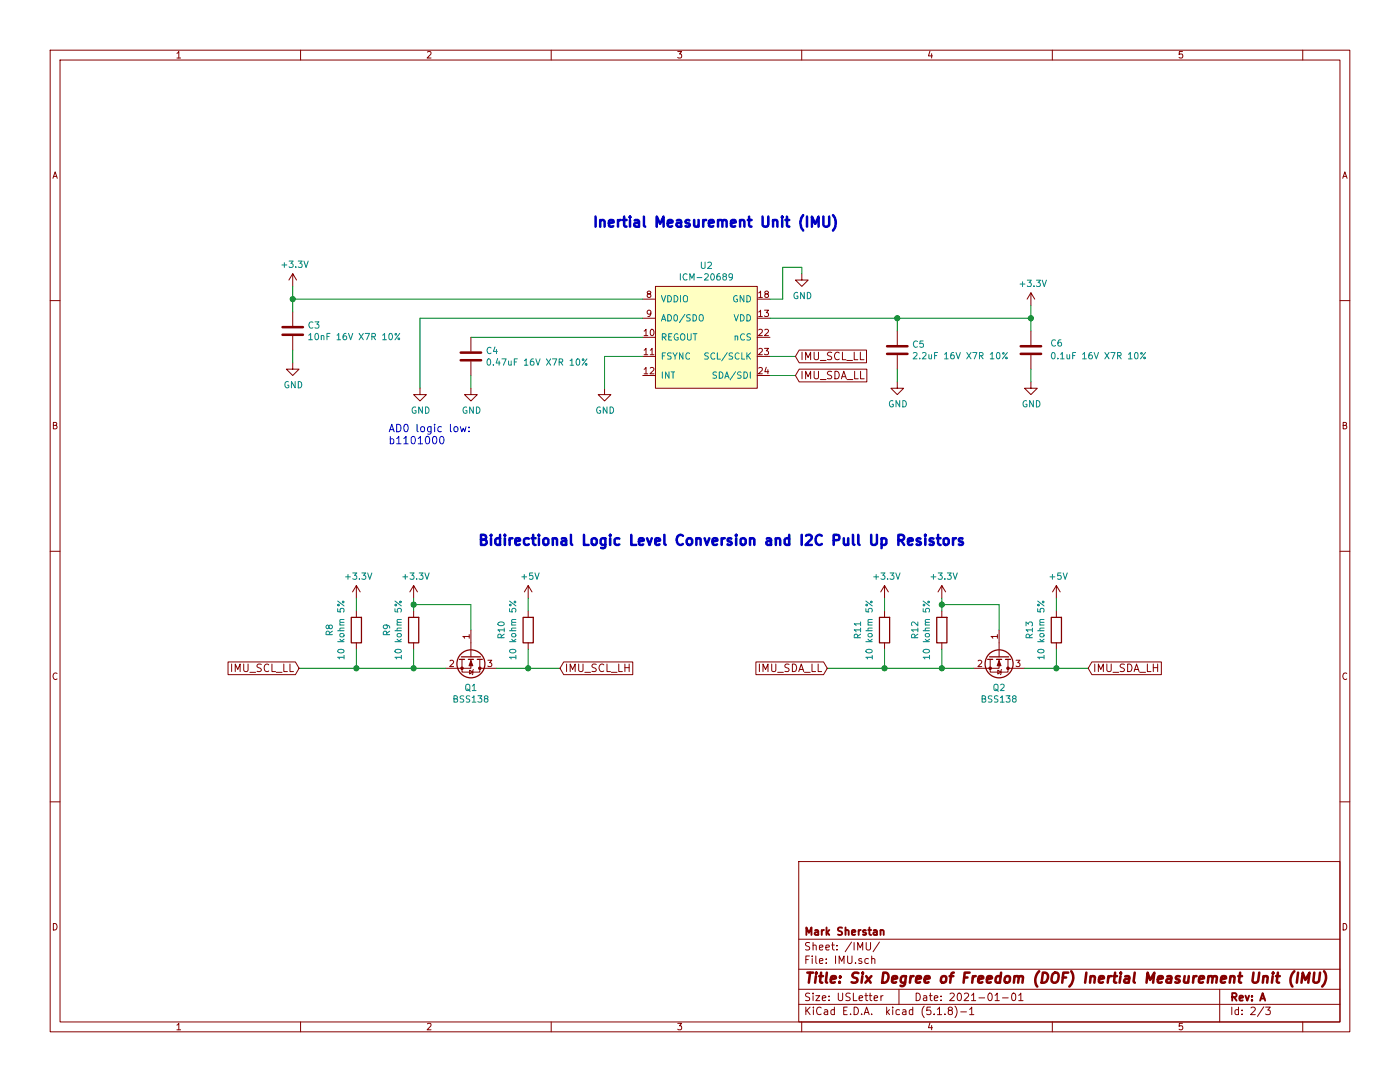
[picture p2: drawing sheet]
EESchema Schematic File Version 4
LIBS:Flight-Controller-PCB-cache
EELAYER 30 0
EELAYER END
$Descr USLetter 11000 8500
encoding utf-8
Sheet 2 3
Title "Six Degree of Freedom (DOF) Inertial Measurement Unit (IMU)"
Date "2021-01-01"
Rev "A"
Comp "Mark Sherstan"
Comment1 ""
Comment2 ""
Comment3 ""
Comment4 ""
$EndDescr
Text GLabel 2350 5250 0    59   Input ~ 0
IMU_SCL_LL
$Comp
L power:+3.3V #PWR034
U 1 1
P 2800 4700
AR Path="/5FD99B6C/5FD9D00C" Ref="#PWR034"  Part="1" 
AR Path="/5FD9E07D/5FD9D00C" Ref="#PWR?"  Part="1" 
F 0 "#PWR034" H 2800 4550 50  0001 C CNN
F 1 "+3.3V" H 2815 4873 50  0000 C CNN
F 2 "" H 2800 4700 50  0001 C CNN
F 3 "" H 2800 4700 50  0001 C CNN
	1    2800 4700
	1    0    0    -1  
$EndComp
$Comp
L Transistor_FET:BSS138 Q1
U 1 1
P 3700 5150
AR Path="/5FD99B6C/5FD9D006" Ref="Q1"  Part="1" 
AR Path="/5FD9E07D/5FD9D006" Ref="Q?"  Part="1" 
F 0 "Q1" V 3951 5150 50  0000 C CNN
F 1 "BSS138" V 4042 5150 50  0000 C CNN
F 2 "Package_TO_SOT_SMD:SOT-23" H 3900 5075 50  0001 L CIN
F 3 "" H 3700 5150 50  0001 L CNN
F 4 "ON Semiconductor" H 3700 5150 50  0001 C CNN "Manufacturer"
F 5 "BSS138" H 3700 5150 50  0001 C CNN "Manufacturer #"
F 6 "BSS138CT-ND" H 3700 5150 50  0001 C CNN "Digi-Key #"
F 7 "https://www.digikey.ca/en/products/detail/on-semiconductor/BSS138/244210" H 3700 5150 50  0001 C CNN "Digi-Key LinkDigi LinkDigi-Key Link"
	1    3700 5150
	0    1    1    0   
$EndComp
Wire Wire Line
	6050 2950 6250 2950
Wire Wire Line
	6050 2800 6250 2800
Text GLabel 6250 2950 2    59   Input ~ 0
IMU_SDA_LL
Text GLabel 6250 2800 2    59   Input ~ 0
IMU_SCL_LL
Wire Wire Line
	4750 2800 4750 3050
Wire Wire Line
	5050 2800 4750 2800
$Comp
L power:GND #PWR039
U 1 1
P 4750 3050
AR Path="/5FD99B6C/5FD9CFF8" Ref="#PWR039"  Part="1" 
AR Path="/5FD9E07D/5FD9CFF8" Ref="#PWR?"  Part="1" 
F 0 "#PWR039" H 4750 2800 50  0001 C CNN
F 1 "GND" H 4755 2877 50  0000 C CNN
F 2 "" H 4750 3050 50  0001 C CNN
F 3 "" H 4750 3050 50  0001 C CNN
	1    4750 3050
	1    0    0    -1  
$EndComp
Text Notes 3050 3500 0    59   ~ 0
AD0 logic low: \nb1101000
Wire Wire Line
	3300 2500 3300 3050
$Comp
L power:GND #PWR036
U 1 1
P 3300 3050
AR Path="/5FD99B6C/5FD9CFEF" Ref="#PWR036"  Part="1" 
AR Path="/5FD9E07D/5FD9CFEF" Ref="#PWR?"  Part="1" 
F 0 "#PWR036" H 3300 2800 50  0001 C CNN
F 1 "GND" H 3305 2877 50  0000 C CNN
F 2 "" H 3300 3050 50  0001 C CNN
F 3 "" H 3300 3050 50  0001 C CNN
	1    3300 3050
	1    0    0    -1  
$EndComp
Wire Wire Line
	3700 3050 3700 2950
$Comp
L power:GND #PWR037
U 1 1
P 3700 3050
AR Path="/5FD99B6C/5FD9CFE8" Ref="#PWR037"  Part="1" 
AR Path="/5FD9E07D/5FD9CFE8" Ref="#PWR?"  Part="1" 
F 0 "#PWR037" H 3700 2800 50  0001 C CNN
F 1 "GND" H 3705 2877 50  0000 C CNN
F 2 "" H 3700 3050 50  0001 C CNN
F 3 "" H 3700 3050 50  0001 C CNN
	1    3700 3050
	1    0    0    -1  
$EndComp
Wire Wire Line
	7050 2500 8100 2500
Wire Wire Line
	7050 2600 7050 2500
Wire Wire Line
	8100 2500 8100 2600
Connection ~ 8100 2500
Wire Wire Line
	8100 2500 8100 2400
Wire Wire Line
	7050 3000 7050 2900
Wire Wire Line
	8100 3000 8100 2900
Connection ~ 7050 2500
Wire Wire Line
	6050 2500 7050 2500
$Comp
L power:GND #PWR045
U 1 1
P 8100 3000
AR Path="/5FD99B6C/5FD9CFD9" Ref="#PWR045"  Part="1" 
AR Path="/5FD9E07D/5FD9CFD9" Ref="#PWR?"  Part="1" 
F 0 "#PWR045" H 8100 2750 50  0001 C CNN
F 1 "GND" H 8105 2827 50  0000 C CNN
F 2 "" H 8100 3000 50  0001 C CNN
F 3 "" H 8100 3000 50  0001 C CNN
	1    8100 3000
	1    0    0    -1  
$EndComp
$Comp
L power:GND #PWR042
U 1 1
P 7050 3000
AR Path="/5FD99B6C/5FD9CFD3" Ref="#PWR042"  Part="1" 
AR Path="/5FD9E07D/5FD9CFD3" Ref="#PWR?"  Part="1" 
F 0 "#PWR042" H 7050 2750 50  0001 C CNN
F 1 "GND" H 7055 2827 50  0000 C CNN
F 2 "" H 7050 3000 50  0001 C CNN
F 3 "" H 7050 3000 50  0001 C CNN
	1    7050 3000
	1    0    0    -1  
$EndComp
Wire Wire Line
	6300 2100 6300 2150
Wire Wire Line
	6150 2100 6300 2100
Wire Wire Line
	6150 2350 6150 2100
Wire Wire Line
	6050 2350 6150 2350
$Comp
L power:+3.3V #PWR044
U 1 1
P 8100 2400
AR Path="/5FD99B6C/5FD9CFC9" Ref="#PWR044"  Part="1" 
AR Path="/5FD9E07D/5FD9CFC9" Ref="#PWR?"  Part="1" 
F 0 "#PWR044" H 8100 2250 50  0001 C CNN
F 1 "+3.3V" H 8115 2573 50  0000 C CNN
F 2 "" H 8100 2400 50  0001 C CNN
F 3 "" H 8100 2400 50  0001 C CNN
	1    8100 2400
	1    0    0    -1  
$EndComp
Wire Wire Line
	2300 2850 2300 2750
Wire Wire Line
	2300 2450 2300 2350
Connection ~ 2300 2350
Wire Wire Line
	2300 2250 2300 2350
$Comp
L power:GND #PWR033
U 1 1
P 2300 2850
AR Path="/5FD99B6C/5FD9CFBF" Ref="#PWR033"  Part="1" 
AR Path="/5FD9E07D/5FD9CFBF" Ref="#PWR?"  Part="1" 
F 0 "#PWR033" H 2300 2600 50  0001 C CNN
F 1 "GND" H 2305 2677 50  0000 C CNN
F 2 "" H 2300 2850 50  0001 C CNN
F 3 "" H 2300 2850 50  0001 C CNN
	1    2300 2850
	1    0    0    -1  
$EndComp
$Comp
L power:+3.3V #PWR032
U 1 1
P 2300 2250
AR Path="/5FD99B6C/5FD9CFB9" Ref="#PWR032"  Part="1" 
AR Path="/5FD9E07D/5FD9CFB9" Ref="#PWR?"  Part="1" 
F 0 "#PWR032" H 2300 2100 50  0001 C CNN
F 1 "+3.3V" H 2315 2423 50  0000 C CNN
F 2 "" H 2300 2250 50  0001 C CNN
F 3 "" H 2300 2250 50  0001 C CNN
	1    2300 2250
	1    0    0    -1  
$EndComp
$Comp
L Device:R R8
U 1 1
P 2800 4950
AR Path="/5FD99B6C/5FD9CFB3" Ref="R8"  Part="1" 
AR Path="/5FD9E07D/5FD9CFB3" Ref="R?"  Part="1" 
F 0 "R8" V 3007 4950 50  0000 C CNN
F 1 "10 kohm 5%" V 2916 4950 50  0000 C CNN
F 2 "Resistor_SMD:R_0603_1608Metric_Pad1.05x0.95mm_HandSolder" V 2730 4950 50  0001 C CNN
F 3 "~" H 2800 4950 50  0001 C CNN
	1    2800 4950
	-1   0    0    1   
$EndComp
$Comp
L power:GND #PWR040
U 1 1
P 6300 2150
AR Path="/5FD99B6C/5FD9CFAD" Ref="#PWR040"  Part="1" 
AR Path="/5FD9E07D/5FD9CFAD" Ref="#PWR?"  Part="1" 
F 0 "#PWR040" H 6300 1900 50  0001 C CNN
F 1 "GND" H 6305 1977 50  0000 C CNN
F 2 "" H 6300 2150 50  0001 C CNN
F 3 "" H 6300 2150 50  0001 C CNN
	1    6300 2150
	1    0    0    -1  
$EndComp
$Comp
L Device:C C3
U 1 1
P 2300 2600
AR Path="/5FD99B6C/5FD9CFA7" Ref="C3"  Part="1" 
AR Path="/5FD9E07D/5FD9CFA7" Ref="C?"  Part="1" 
F 0 "C3" H 2415 2646 50  0000 L CNN
F 1 "10nF 16V X7R 10%" H 2415 2555 50  0000 L CNN
F 2 "Capacitor_SMD:C_0603_1608Metric_Pad1.05x0.95mm_HandSolder" H 2338 2450 50  0001 C CNN
F 3 "~" H 2300 2600 50  0001 C CNN
	1    2300 2600
	1    0    0    -1  
$EndComp
$Comp
L Device:C C5
U 1 1
P 7050 2750
AR Path="/5FD99B6C/5FD9CFA1" Ref="C5"  Part="1" 
AR Path="/5FD9E07D/5FD9CFA1" Ref="C?"  Part="1" 
F 0 "C5" H 7165 2796 50  0000 L CNN
F 1 "2.2uF 16V X7R 10%" H 7165 2705 50  0000 L CNN
F 2 "Capacitor_SMD:C_0603_1608Metric_Pad1.05x0.95mm_HandSolder" H 7088 2600 50  0001 C CNN
F 3 "~" H 7050 2750 50  0001 C CNN
	1    7050 2750
	1    0    0    -1  
$EndComp
$Comp
L Device:C C4
U 1 1
P 3700 2800
AR Path="/5FD99B6C/5FD9CF95" Ref="C4"  Part="1" 
AR Path="/5FD9E07D/5FD9CF95" Ref="C?"  Part="1" 
F 0 "C4" H 3815 2846 50  0000 L CNN
F 1 "0.47uF 16V X7R 10%" H 3815 2755 50  0000 L CNN
F 2 "Capacitor_SMD:C_0603_1608Metric_Pad1.05x0.95mm_HandSolder" H 3738 2650 50  0001 C CNN
F 3 "~" H 3700 2800 50  0001 C CNN
	1    3700 2800
	1    0    0    -1  
$EndComp
$Comp
L Custom:ICM-20689 U2
U 1 1
P 5550 2650
AR Path="/5FD99B6C/5FD9CF8F" Ref="U2"  Part="1" 
AR Path="/5FD9E07D/5FD9CF8F" Ref="U?"  Part="1" 
F 0 "U2" H 5550 3215 50  0000 C CNN
F 1 "ICM-20689" H 5550 3124 50  0000 C CNN
F 2 "Package_DFN_QFN:QFN-24-1EP_4x4mm_P0.5mm_EP2.8x2.8mm" H 5550 2200 50  0001 C CNN
F 3 "" H 5550 2200 50  0001 C CNN
F 4 "TDK InvenSense" H 5550 2650 50  0001 C CNN "Manufacturer"
F 5 "ICM-20689" H 5550 2650 50  0001 C CNN "Manufacturer #"
F 6 "1428-1059-1-ND" H 5550 2650 50  0001 C CNN "Digi-Key #"
F 7 "https://www.digikey.ca/en/products/detail/tdk-invensense/ICM-20689/5872869" H 5550 2650 50  0001 C CNN "Digi-Key LinkDigi LinkDigi-Key Link"
	1    5550 2650
	1    0    0    -1  
$EndComp
$Comp
L Device:R R9
U 1 1
P 3250 4950
AR Path="/5FD99B6C/5FDA5523" Ref="R9"  Part="1" 
AR Path="/5FD9E07D/5FDA5523" Ref="R?"  Part="1" 
F 0 "R9" V 3457 4950 50  0000 C CNN
F 1 "10 kohm 5%" V 3366 4950 50  0000 C CNN
F 2 "Resistor_SMD:R_0603_1608Metric_Pad1.05x0.95mm_HandSolder" V 3180 4950 50  0001 C CNN
F 3 "~" H 3250 4950 50  0001 C CNN
	1    3250 4950
	-1   0    0    1   
$EndComp
$Comp
L power:+3.3V #PWR035
U 1 1
P 3250 4700
AR Path="/5FD99B6C/5FDA626A" Ref="#PWR035"  Part="1" 
AR Path="/5FD9E07D/5FDA626A" Ref="#PWR?"  Part="1" 
F 0 "#PWR035" H 3250 4550 50  0001 C CNN
F 1 "+3.3V" H 3265 4873 50  0000 C CNN
F 2 "" H 3250 4700 50  0001 C CNN
F 3 "" H 3250 4700 50  0001 C CNN
	1    3250 4700
	1    0    0    -1  
$EndComp
$Comp
L Device:R R10
U 1 1
P 4150 4950
AR Path="/5FD99B6C/5FDA6839" Ref="R10"  Part="1" 
AR Path="/5FD9E07D/5FDA6839" Ref="R?"  Part="1" 
F 0 "R10" V 4357 4950 50  0000 C CNN
F 1 "10 kohm 5%" V 4266 4950 50  0000 C CNN
F 2 "Resistor_SMD:R_0603_1608Metric_Pad1.05x0.95mm_HandSolder" V 4080 4950 50  0001 C CNN
F 3 "~" H 4150 4950 50  0001 C CNN
	1    4150 4950
	-1   0    0    1   
$EndComp
$Comp
L power:+5V #PWR038
U 1 1
P 4150 4700
F 0 "#PWR038" H 4150 4550 50  0001 C CNN
F 1 "+5V" H 4165 4873 50  0000 C CNN
F 2 "" H 4150 4700 50  0001 C CNN
F 3 "" H 4150 4700 50  0001 C CNN
	1    4150 4700
	1    0    0    -1  
$EndComp
Wire Wire Line
	3500 5250 3250 5250
Wire Wire Line
	3250 5250 3250 5100
Wire Wire Line
	4150 5250 3900 5250
Wire Wire Line
	4150 5250 4150 5100
Wire Wire Line
	3250 4800 3250 4750
Wire Wire Line
	3250 4750 3700 4750
Wire Wire Line
	3700 4750 3700 4950
Connection ~ 3250 4750
Wire Wire Line
	3250 4750 3250 4700
Wire Wire Line
	4150 4800 4150 4700
Wire Wire Line
	4150 5250 4400 5250
Connection ~ 4150 5250
Wire Wire Line
	2800 5250 2800 5100
Wire Wire Line
	2800 5250 3250 5250
Connection ~ 3250 5250
Wire Wire Line
	2350 5250 2800 5250
Connection ~ 2800 5250
Wire Wire Line
	2800 4800 2800 4700
$Comp
L power:+3.3V #PWR041
U 1 1
P 6950 4700
AR Path="/5FD99B6C/5FDB9369" Ref="#PWR041"  Part="1" 
AR Path="/5FD9E07D/5FDB9369" Ref="#PWR?"  Part="1" 
F 0 "#PWR041" H 6950 4550 50  0001 C CNN
F 1 "+3.3V" H 6965 4873 50  0000 C CNN
F 2 "" H 6950 4700 50  0001 C CNN
F 3 "" H 6950 4700 50  0001 C CNN
	1    6950 4700
	1    0    0    -1  
$EndComp
$Comp
L Device:R R11
U 1 1
P 6950 4950
AR Path="/5FD99B6C/5FDB9375" Ref="R11"  Part="1" 
AR Path="/5FD9E07D/5FDB9375" Ref="R?"  Part="1" 
F 0 "R11" V 7157 4950 50  0000 C CNN
F 1 "10 kohm 5%" V 7066 4950 50  0000 C CNN
F 2 "Resistor_SMD:R_0603_1608Metric_Pad1.05x0.95mm_HandSolder" V 6880 4950 50  0001 C CNN
F 3 "~" H 6950 4950 50  0001 C CNN
	1    6950 4950
	-1   0    0    1   
$EndComp
$Comp
L Device:R R12
U 1 1
P 7400 4950
AR Path="/5FD99B6C/5FDB937B" Ref="R12"  Part="1" 
AR Path="/5FD9E07D/5FDB937B" Ref="R?"  Part="1" 
F 0 "R12" V 7607 4950 50  0000 C CNN
F 1 "10 kohm 5%" V 7516 4950 50  0000 C CNN
F 2 "Resistor_SMD:R_0603_1608Metric_Pad1.05x0.95mm_HandSolder" V 7330 4950 50  0001 C CNN
F 3 "~" H 7400 4950 50  0001 C CNN
	1    7400 4950
	-1   0    0    1   
$EndComp
$Comp
L power:+3.3V #PWR043
U 1 1
P 7400 4700
AR Path="/5FD99B6C/5FDB9381" Ref="#PWR043"  Part="1" 
AR Path="/5FD9E07D/5FDB9381" Ref="#PWR?"  Part="1" 
F 0 "#PWR043" H 7400 4550 50  0001 C CNN
F 1 "+3.3V" H 7415 4873 50  0000 C CNN
F 2 "" H 7400 4700 50  0001 C CNN
F 3 "" H 7400 4700 50  0001 C CNN
	1    7400 4700
	1    0    0    -1  
$EndComp
$Comp
L Device:R R13
U 1 1
P 8300 4950
AR Path="/5FD99B6C/5FDB9387" Ref="R13"  Part="1" 
AR Path="/5FD9E07D/5FDB9387" Ref="R?"  Part="1" 
F 0 "R13" V 8507 4950 50  0000 C CNN
F 1 "10 kohm 5%" V 8416 4950 50  0000 C CNN
F 2 "Resistor_SMD:R_0603_1608Metric_Pad1.05x0.95mm_HandSolder" V 8230 4950 50  0001 C CNN
F 3 "~" H 8300 4950 50  0001 C CNN
	1    8300 4950
	-1   0    0    1   
$EndComp
$Comp
L power:+5V #PWR046
U 1 1
P 8300 4700
F 0 "#PWR046" H 8300 4550 50  0001 C CNN
F 1 "+5V" H 8315 4873 50  0000 C CNN
F 2 "" H 8300 4700 50  0001 C CNN
F 3 "" H 8300 4700 50  0001 C CNN
	1    8300 4700
	1    0    0    -1  
$EndComp
Wire Wire Line
	7650 5250 7400 5250
Wire Wire Line
	7400 5250 7400 5100
Wire Wire Line
	8300 5250 8050 5250
Wire Wire Line
	8300 5250 8300 5100
Wire Wire Line
	7400 4800 7400 4750
Wire Wire Line
	7400 4750 7850 4750
Wire Wire Line
	7850 4750 7850 4950
Connection ~ 7400 4750
Wire Wire Line
	7400 4750 7400 4700
Wire Wire Line
	8300 4800 8300 4700
Wire Wire Line
	8300 5250 8550 5250
Connection ~ 8300 5250
Wire Wire Line
	6950 5250 6950 5100
Wire Wire Line
	6950 5250 7400 5250
Connection ~ 7400 5250
Wire Wire Line
	6500 5250 6950 5250
Connection ~ 6950 5250
Wire Wire Line
	6950 4800 6950 4700
Text GLabel 6500 5250 0    59   Input ~ 0
IMU_SDA_LL
Text GLabel 4400 5250 2    59   Input ~ 0
IMU_SCL_LH
Text GLabel 8550 5250 2    59   Input ~ 0
IMU_SDA_LH
$Comp
L Device:C C6
U 1 1
P 8100 2750
AR Path="/5FD99B6C/6001E3D4" Ref="C6"  Part="1" 
AR Path="/5FD9E07D/6001E3D4" Ref="C?"  Part="1" 
AR Path="/5FDD4B9C/6001E3D4" Ref="C?"  Part="1" 
AR Path="/6001E3D4" Ref="C?"  Part="1" 
F 0 "C6" H 8250 2700 50  0000 L CNN
F 1 "0.1uF 16V X7R 10%" H 8250 2800 50  0000 L CNN
F 2 "Capacitor_SMD:C_0603_1608Metric_Pad1.05x0.95mm_HandSolder" H 8138 2600 50  0001 C CNN
F 3 "~" H 8100 2750 50  0001 C CNN
	1    8100 2750
	1    0    0    1   
$EndComp
Wire Wire Line
	3700 2650 5050 2650
Wire Wire Line
	2300 2350 5050 2350
Wire Wire Line
	3300 2500 5050 2500
$Comp
L Transistor_FET:BSS138 Q2
U 1 1
P 7850 5150
AR Path="/5FD99B6C/60033880" Ref="Q2"  Part="1" 
AR Path="/5FD9E07D/60033880" Ref="Q?"  Part="1" 
F 0 "Q2" V 8101 5150 50  0000 C CNN
F 1 "BSS138" V 8192 5150 50  0000 C CNN
F 2 "Package_TO_SOT_SMD:SOT-23" H 8050 5075 50  0001 L CIN
F 3 "" H 7850 5150 50  0001 L CNN
F 4 "ON Semiconductor" H 7850 5150 50  0001 C CNN "Manufacturer"
F 5 "BSS138" H 7850 5150 50  0001 C CNN "Manufacturer #"
F 6 "BSS138CT-ND" H 7850 5150 50  0001 C CNN "Digi-Key #"
F 7 "https://www.digikey.ca/en/products/detail/on-semiconductor/BSS138/244210" H 7850 5150 50  0001 C CNN "Digi-Key LinkDigi LinkDigi-Key Link"
	1    7850 5150
	0    1    1    0   
$EndComp
Text Notes 4650 1800 0    79   ~ 16
Inertial Measurement Unit (IMU)
Text Notes 3750 4300 0    79   ~ 16
Bidirectional Logic Level Conversion and I2C Pull Up Resistors
$EndSCHEMATC
